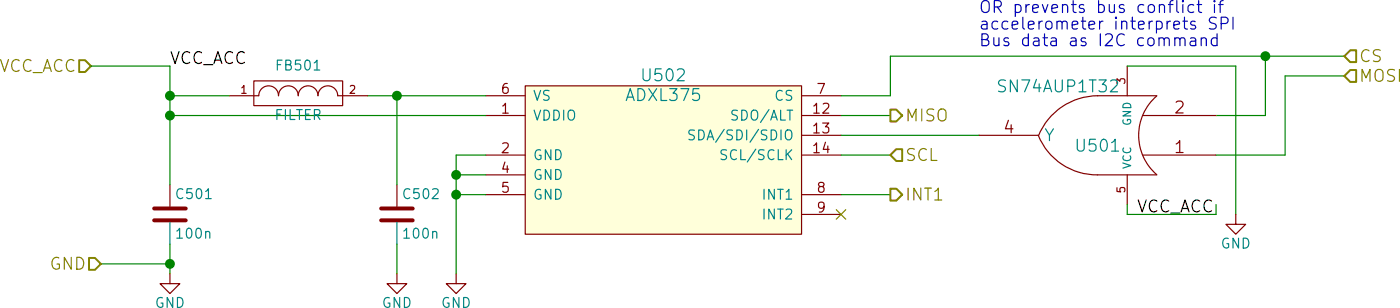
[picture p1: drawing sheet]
EESchema Schematic File Version 2
LIBS:power
LIBS:device
LIBS:transistors
LIBS:conn
LIBS:linear
LIBS:regul
LIBS:74xx
LIBS:cmos4000
LIBS:adc-dac
LIBS:memory
LIBS:xilinx
LIBS:microcontrollers
LIBS:dsp
LIBS:microchip
LIBS:analog_switches
LIBS:motorola
LIBS:texas
LIBS:intel
LIBS:audio
LIBS:interface
LIBS:digital-audio
LIBS:philips
LIBS:display
LIBS:cypress
LIBS:siliconi
LIBS:opto
LIBS:atmel
LIBS:contrib
LIBS:valves
LIBS:ac-dc
LIBS:dc-dc
LIBS:ESD_Protection
LIBS:nordicsemi
LIBS:sensors
LIBS:rfcom
LIBS:radio-cache
EELAYER 25 0
EELAYER END
$Descr A4 11693 8268
encoding utf-8
Sheet 5 5
Title "Energy harvesting sensor board with BLE radio"
Date "2015-09-08"
Rev "e6b12b6"
Comp "Aalto University / Otso Jousimaa"
Comment1 "First draft for review"
Comment2 ""
Comment3 ""
Comment4 ""
$EndDescr
$Comp
L ADXL375 U502
U 1 1
P 5750 3550
F 0 "U502" H 5750 3950 60  0000 C CNN
F 1 "ADXL375" H 5750 3850 60  0000 C CNN
F 2 "footprints_:LGA-14_(CC-14-1)" H 5750 2750 60  0001 C CNN
F 3 "" H 5750 2750 60  0000 C CNN
	1    5750 3550
	1    0    0    -1  
$EndComp
Wire Wire Line
	3250 3350 4850 3350
Wire Wire Line
	4250 3250 4400 3250
Wire Wire Line
	4400 3250 4850 3250
Wire Wire Line
	4850 3550 4700 3550
Wire Wire Line
	4700 3550 4700 3650
Wire Wire Line
	4700 3650 4700 3750
Wire Wire Line
	4700 3750 4700 4150
Wire Wire Line
	4850 3650 4700 3650
Connection ~ 4700 3650
Wire Wire Line
	4850 3750 4700 3750
Connection ~ 4700 3750
$Comp
L GND #PWR036
U 1 1
P 4700 4150
F 0 "#PWR036" H 4700 3900 50  0001 C CNN
F 1 "GND" H 4700 4000 50  0000 C CNN
F 2 "" H 4700 4150 60  0000 C CNN
F 3 "" H 4700 4150 60  0000 C CNN
	1    4700 4150
	1    0    0    -1  
$EndComp
Wire Wire Line
	6650 3450 7350 3450
Wire Wire Line
	6900 3250 6650 3250
Wire Wire Line
	6900 3050 6900 3250
Wire Wire Line
	8800 3050 8800 3350
Wire Wire Line
	8800 3350 8550 3350
Wire Wire Line
	8550 3550 8900 3550
$Comp
L SN74AUP1T32 U501
U 1 1
P 7950 3450
F 0 "U501" H 7950 3500 60  0000 C CNN
F 1 "SN74AUP1T32" H 8150 3200 60  0000 C CNN
F 2 "Housings_SOT-23_SOT-143_TSOT-6:SOT-23-5" H 7950 3450 60  0001 C CNN
F 3 "" H 7950 3450 60  0000 C CNN
	1    7950 3450
	-1   0    0    1   
$EndComp
Wire Wire Line
	6900 3050 8800 3050
Wire Wire Line
	8800 3050 9200 3050
Wire Wire Line
	8100 3100 8650 3100
Wire Wire Line
	8650 3100 8650 3850
Wire Wire Line
	8100 3800 8100 3850
Wire Wire Line
	8100 3850 8550 3850
Wire Wire Line
	8550 3850 8550 3800
$Comp
L GND #PWR037
U 1 1
P 8650 3850
F 0 "#PWR037" H 8650 3600 50  0001 C CNN
F 1 "GND" H 8650 3700 50  0000 C CNN
F 2 "" H 8650 3850 60  0000 C CNN
F 3 "" H 8650 3850 60  0000 C CNN
	1    8650 3850
	1    0    0    -1  
$EndComp
Connection ~ 8800 3050
Wire Wire Line
	8900 3550 8900 3150
Wire Wire Line
	8900 3150 9200 3150
Text Notes 7350 3000 0    60   ~ 0
OR prevents bus conflict if \naccelerometer interprets SPI\nBus data as I2C command
Text HLabel 9200 3050 2    60   Input ~ 0
CS
Text HLabel 9200 3150 2    60   Input ~ 0
MOSI
Wire Wire Line
	6650 3350 6900 3350
Text HLabel 6900 3350 2    60   Output ~ 0
MISO
Wire Wire Line
	6650 3550 6900 3550
Text HLabel 6900 3550 2    60   Input ~ 0
SCL
Wire Wire Line
	6650 3750 6900 3750
Text HLabel 6900 3750 2    60   Output ~ 0
INT1
NoConn ~ 6650 3850
$Comp
L FILTER FB501
U 1 1
P 3900 3250
F 0 "FB501" H 3900 3400 50  0000 C CNN
F 1 "FILTER" H 3900 3150 50  0000 C CNN
F 2 "Resistors_SMD:R_0603" H 3900 3250 60  0001 C CNN
F 3 "" H 3900 3250 60  0000 C CNN
	1    3900 3250
	1    0    0    -1  
$EndComp
$Comp
L C C501
U 1 1
P 3250 3850
F 0 "C501" H 3275 3950 50  0000 L CNN
F 1 "100n" H 3275 3750 50  0000 L CNN
F 2 "Capacitors_SMD:C_0603" H 3288 3700 30  0001 C CNN
F 3 "" H 3250 3850 60  0000 C CNN
	1    3250 3850
	1    0    0    -1  
$EndComp
$Comp
L C C502
U 1 1
P 4400 3850
F 0 "C502" H 4425 3950 50  0000 L CNN
F 1 "100n" H 4425 3750 50  0000 L CNN
F 2 "Capacitors_SMD:C_0603" H 4438 3700 30  0001 C CNN
F 3 "" H 4400 3850 60  0000 C CNN
	1    4400 3850
	1    0    0    -1  
$EndComp
Wire Wire Line
	4400 3700 4400 3250
Connection ~ 4400 3250
Wire Wire Line
	3250 3100 3250 3250
Wire Wire Line
	3250 3250 3250 3350
Wire Wire Line
	3250 3350 3250 3700
Wire Wire Line
	3550 3250 3250 3250
Connection ~ 3250 3250
Connection ~ 3250 3350
Wire Wire Line
	4400 4000 4400 4150
Wire Wire Line
	3250 4000 3250 4100
Wire Wire Line
	3250 4100 3250 4150
$Comp
L GND #PWR038
U 1 1
P 3250 4150
F 0 "#PWR038" H 3250 3900 50  0001 C CNN
F 1 "GND" H 3250 4000 50  0000 C CNN
F 2 "" H 3250 4150 60  0000 C CNN
F 3 "" H 3250 4150 60  0000 C CNN
	1    3250 4150
	1    0    0    -1  
$EndComp
$Comp
L GND #PWR039
U 1 1
P 4400 4150
F 0 "#PWR039" H 4400 3900 50  0001 C CNN
F 1 "GND" H 4400 4000 50  0000 C CNN
F 2 "" H 4400 4150 60  0000 C CNN
F 3 "" H 4400 4150 60  0000 C CNN
	1    4400 4150
	1    0    0    -1  
$EndComp
Text HLabel 2850 3100 0    60   Input ~ 0
VCC_ACC
Wire Wire Line
	2850 3100 3250 3100
Wire Wire Line
	3250 4100 2900 4100
Connection ~ 3250 4100
Text HLabel 2900 4100 0    60   Input ~ 0
GND
Text Label 3250 3100 0    60   ~ 0
VCC_ACC
Text Label 8150 3850 0    60   ~ 0
VCC_ACC
$EndSCHEMATC
